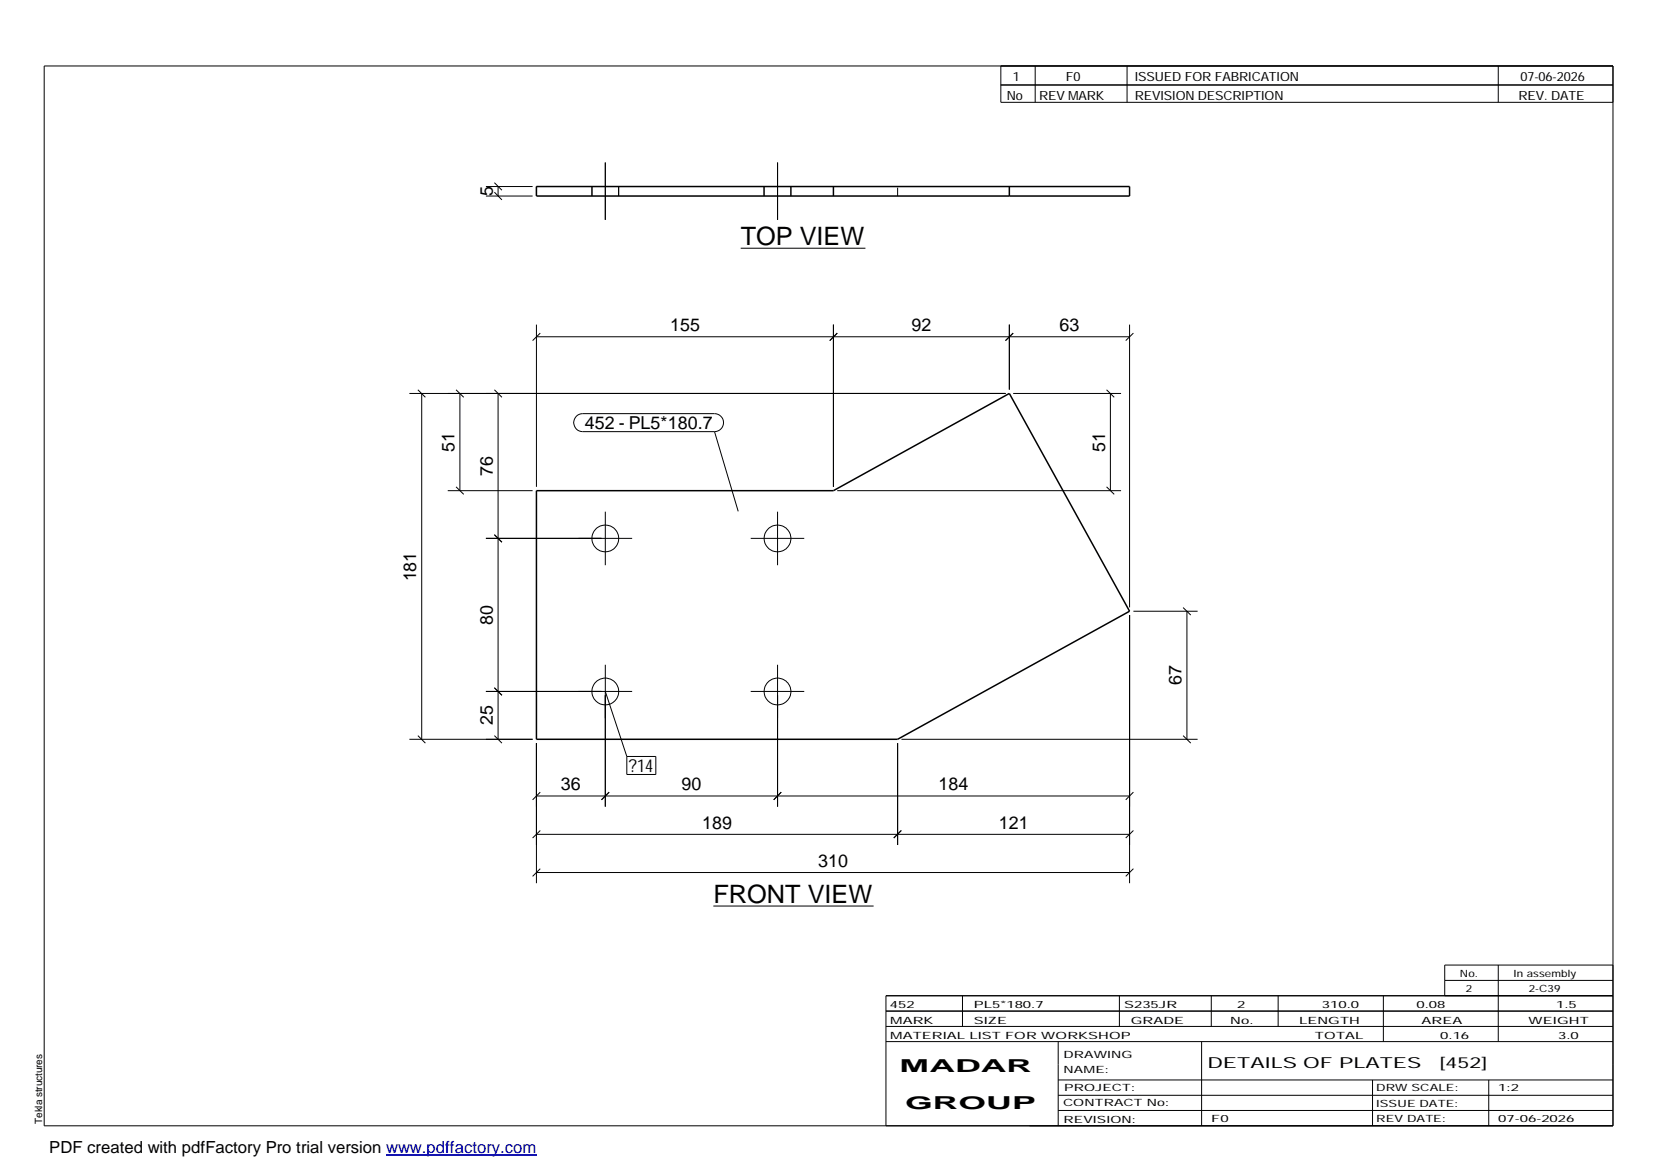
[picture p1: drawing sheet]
<svg xmlns="http://www.w3.org/2000/svg" width="420mm" height="297mm" viewBox="0 0 420 297" stroke-linecap="round" stroke-linejoin="round" font-family="sans-serif">
<g fill="none" stroke="#000" stroke-width=".25">
<path d="M11.2 16.7h398.3v269.1h-398.3zM254.1 16.7v9.3h155.4M262.8 16.7v9.3M286.1 16.7v9.3M380.4 16.7v9.3M254.1 21.6h155.4M123.4 49.8h11.8M123.4 47.4h11.8M125.5 48.8l1.9 1.9M125.5 46.4l1.9 1.9M126.4 47.4v2.4M150.3 47.4v2.4"/>
<path d="M153.7 41.3v14.5M157.1 47.4v2.4M194 47.4v2.4M197.4 41.3v14.5M200.8 47.4v2.4M188 63h31.7M103.9 99.9h151.4M106.1 99l1.9 1.9M107.1 99.9v87.8M115.8 99l1.9 1.9M116.8 99.9v24.7M125.5 99l1.9 1.9"/>
<path d="M126.4 99.9v87.8M136.2 82.4v41.2M136.2 85.5h150.6M137.2 84.6l-2 1.9M211.6 82.4v41.2M212.6 84.6l-1.9 1.9M256.2 82.4v16.5M257.2 99.9h27.4M257.2 84.6l-1.9 1.9M280.9 99l2 1.9M281.9 99.9v24.7M286.8 82.4v71.8"/>
<path d="M287.7 84.6l-1.9 1.9M146.3 105.7l.8-.5 .8-.2h33.5a2.29 2.29 0 0 1 2.3 2.3 2.29 2.29 0 0 1-2.3 2.3h-33.5a2.31 2.31 0 0 1-2.1-1.4 2.31 2.31 0 0 1 .5-2.5zM181.4 109.6l6 20.2M113.7 124.6h21.5M115.8 123.6l1.9 1.9M123.4 136.7h37.1M125.5 135.7l1.9 2M153.7 129.9v13.6M190.6 136.7h13.6M197.4 129.9v13.6M212.6 124.6h72M280.9 123.6l2 1.9"/>
<path d="M286.8 156.2v68M287.7 155.2h16.3M300.4 154.2l1.9 2M301.3 155.2v32.5M123.4 175.5h37.1M125.5 174.6l1.9 1.9M153.7 168.8v36M153.7 175.5l5.4 16.6M190.6 175.5h13.6M197.4 168.8v36M103.9 187.7h31.3M106.1 186.8l1.9 1.9"/>
<path d="M125.5 186.8l1.9 1.9M136.2 188.7v35.5M159.1 192.1h7.4v4.5h-7.4zM227.9 188.7v25.8M228.9 187.7h75.1M300.4 186.8l1.9 1.9M136.2 211.8h150.6M136.2 202.1h150.6M137.2 210.8l-2 2M137.2 201.1l-2 2M154.6 201.1l-1.9 2M198.3 201.1l-1.9 2"/>
<path d="M228.8 210.8l-1.9 2M287.7 210.8l-1.9 2M287.7 201.1l-1.9 2M136.2 221.5h150.6M137.2 220.5l-2 2M181.1 230h40.7M287.7 220.5l-1.9 2M224.9 256.7h184.6M244.3 252.8v7.8M284.2 252.8v7.8M307.5 252.8v7.8M324.5 252.8v7.8"/>
<path d="M351.2 252.8v11.6M366.8 248.9h42.7M380.4 245v19.4M409.5 245h-42.7v7.8M409.5 252.8h-184.6v33M224.9 264.4h184.6M224.9 260.6h184.6M268.6 264.4v21.4M268.6 274.2h140.9M268.6 278.1h140.9M305.1 264.4v21.4M348.4 274.2v11.6"/>
<path d="M378 274.2v11.6M268.6 281.9h140.9"/>
<circle cx="153.7" cy="136.7" r="3.4"/>
<circle cx="197.4" cy="136.7" r="3.4"/>
<circle cx="153.7" cy="175.6" r="3.4"/>
<circle cx="197.4" cy="175.6" r="3.4"/>
</g>
<path d="M136.2 47.4h150.6v2.4h-150.6zM211.6 47.4v2.4M256.2 47.4v2.4M136.2 124.6h75.4l44.6-24.7 30.6 55.3-58.9 32.5h-91.7z" fill="none" stroke="#000" stroke-width=".38"/>
<path d="M136.2 47.4v2.4M227.9 49.8v-2.4" fill="none" stroke="#000" stroke-width=".25" stroke-dasharray="2.1 2.1" stroke-linecap="butt"/>
<path d="M98 293.3h38.2" fill="none" stroke="#00f" stroke-width=".3"/>
<g font-size="6.4">
<text x="188" y="62.3">TOP VIEW</text>
<text x="181.1" y="229.3">FRONT VIEW</text>
</g>
<g font-size="4.5">
<text x="125.1" y="49.8" transform="rotate(-90 125.1 49.8)">5</text>
<text x="170.1" y="84.1">155</text>
<text x="231.4" y="84.1">92</text>
<text x="269" y="84.1">63</text>
<text x="148.5" y="109">452 - PL5*180.7</text>
<text x="115.4" y="114.8" transform="rotate(-90 115.4 114.8)">51</text>
<text x="280.5" y="114.8" transform="rotate(-90 280.5 114.8)">51</text>
<text x="125.1" y="120.8" transform="rotate(-90 125.1 120.8)">76</text>
<text x="105.7" y="147.6" transform="rotate(-90 105.7 147.6)">181</text>
<text x="125.1" y="158.7" transform="rotate(-90 125.1 158.7)">80</text>
<text x="300" y="174" transform="rotate(-90 300 174)">67</text>
<text x="125.1" y="184.1" transform="rotate(-90 125.1 184.1)">25</text>
<text x="159.7" y="196">?14</text>
<text x="142.4" y="200.7">36</text>
<text x="173" y="200.7">90</text>
<text x="238.3" y="200.7">184</text>
<text x="178.2" y="210.4">189</text>
<text x="253.5" y="210.4">121</text>
<text x="207.7" y="220.1">310</text>
<text x="228.4" y="272.3">MADAR</text>
<text x="229.8" y="281.6">GROUP</text>
</g>
<text font-size="4.2" x="12.5" y="292.7">PDF created with pdfFactory Pro trial version www.pdffactory.com</text>
<g font-size="3.9">
<text x="306.5" y="271.3">DETAILS OF PLATES</text>
<text x="365.4" y="271.3">[452]</text>
</g>
<g font-size="3.2">
<text x="257.1" y="20.5">1</text>
<text x="270.6" y="20.5">F0</text>
<text x="288.1" y="20.5">ISSUED FOR FABRICATION</text>
<text x="386" y="20.5">07-06-2026</text>
<text x="255.6" y="25.5">No</text>
<text x="263.8" y="25.5">REV MARK</text>
<text x="288.1" y="25.5">REVISION DESCRIPTION</text>
<text x="385.5" y="25.5">REV. DATE</text>
</g>
<g font-size="2.5">
<text x="370.6" y="247.9">No.</text>
<text x="372.1" y="251.8">2</text>
<text x="384.3" y="247.9">In assembly</text>
<text x="388.1" y="251.8">2-C39</text>
<text x="225.9" y="255.9">452</text>
<text x="247.3" y="255.9">PL5*180.7</text>
<text x="285.4" y="255.9">S235JR</text>
<text x="314.1" y="255.9">2</text>
<text x="335.6" y="255.9">310.0</text>
<text x="359.6" y="255.9">0.08</text>
<text x="395.1" y="255.9">1.5</text>
<text x="226" y="263.7">MATERIAL LIST FOR WORKSHOP</text>
<text x="226" y="259.9">MARK</text>
<text x="247.2" y="259.9">SIZE</text>
<text x="287.1" y="259.9">GRADE</text>
<text x="312.3" y="259.9">No.</text>
<text x="329.8" y="259.9">LENGTH</text>
<text x="333.8" y="263.7">TOTAL</text>
<text x="360.9" y="259.9">AREA</text>
<text x="365.6" y="263.7">0.16</text>
<text x="388.1" y="259.9">WEIGHT</text>
<text x="395.6" y="263.7">3.0</text>
<text x="270" y="268.5">DRAWING</text>
<text x="270" y="272.5">NAME:</text>
<text x="269.9" y="280.9">CONTRACT No:</text>
<text x="270.2" y="277">PROJECT:</text>
<text x="349.4" y="277.1">DRW SCALE:</text>
<text x="349.4" y="281">ISSUE DATE:</text>
<text x="380.4" y="277.1">1:2</text>
<text x="10.7" y="285.4" transform="rotate(-90 10.7 285.4)">Tekla structures</text>
<text x="270" y="285">REVISION:</text>
<text x="307.5" y="284.8">F0</text>
<text x="349.4" y="284.8">REV DATE:</text>
<text x="380.4" y="284.8">07-06-2026</text>
</g>
</svg>
